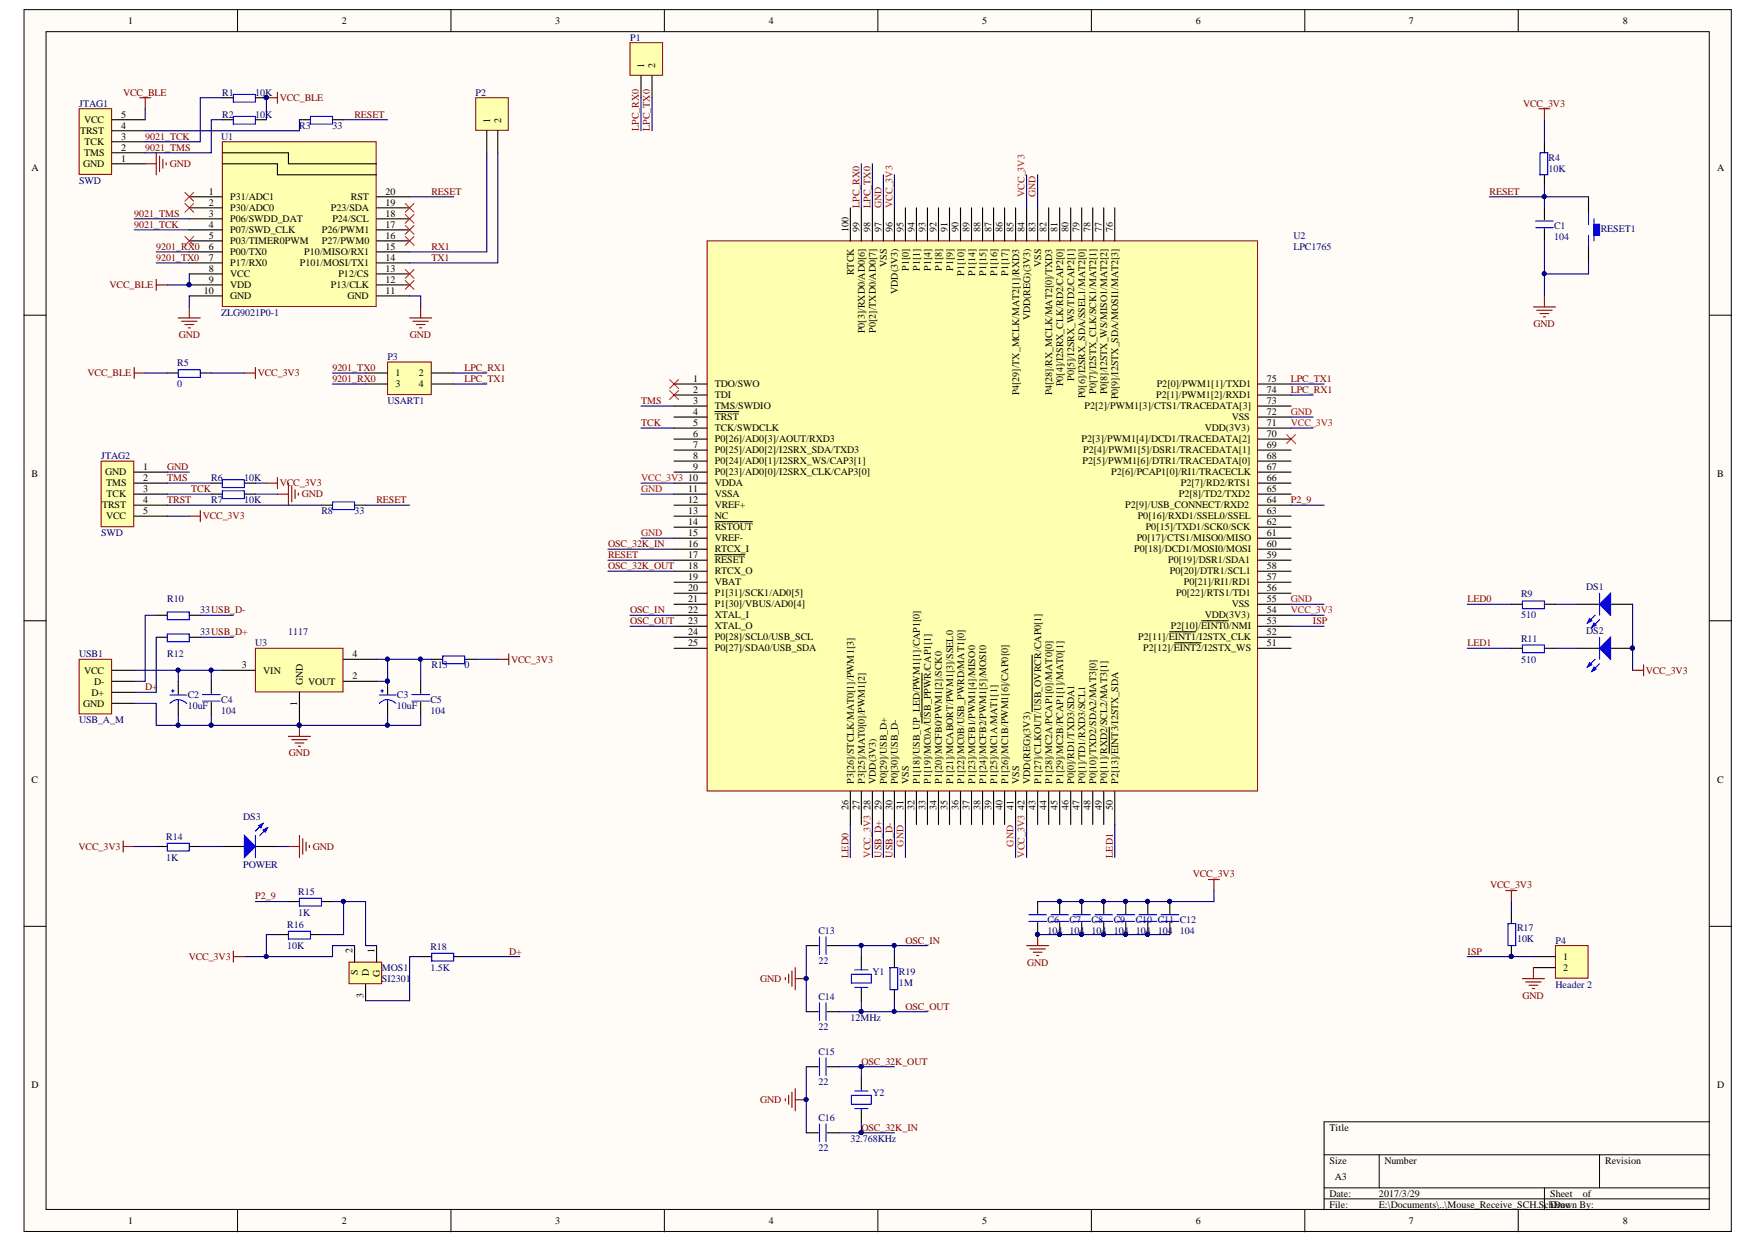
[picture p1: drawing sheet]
# Altium project Mouse_Receive.PrjPcb
1 sheet, 52 parts. Net scope: global (net labels, ports and power ports of the same name join across sheets).
Board file: Receive.PcbDoc

## Sheet Mouse_Receive_SCH.SchDoc
size A3

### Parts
C1  104  [0603P]
C2  10uF  [TAJ_A]
C3  10uF  [TAJ_A]
C4  104  [0603P]
C5  104  [0603P]
C6  104  [0603P]
C7  104  [0603P]
C8  104  [0603P]
C9  104  [0603P]
C10  104  [0603P]
C11  104  [0603P]
C12  104  [0603P]
C13  22  [0603P]
C14  22  [0603P]
C15  22  [0603P]
C16  22  [0603P]
DS1  (no value)  [SMDLED]
DS2  (no value)  [SMDLED]
DS3  POWER  [SMDLED]
JTAG1  SWD  [HEAD5]
JTAG2  SWD  [HEAD5]
MOS1  SI2301  [SOT-23]
P1  (no value)  [HDR1X2]
P2  (no value)  [HDR1X2]
P3  USART1  [HDR2X2]
P4  Header 2  [HDR1X2]
R1  10K  [0603P]
R2  10K  [0603P]
R3  33  [0603P]
R4  10K  [0603P]
R5  0  [0603P]
R6  10K  [0603P]
R7  10K  [0603P]
R8  33  [0603P]
R9  510  [0603P]
R10  33  [0603P]
R11  510  [0603P]
R12  33  [0603P]
R13  0  [0603P]
R14  1K  [0603P]
R15  1K  [0603P]
R16  10K  [0603P]
R17  10K  [0603P]
R18  1.5K  [0603P]
R19  1M  [0603P]
RESET1  KEY_M  [KEY2]  (value not drawn)
U1  ZLG9021P0-1  [ZLG9021P0-1]
U2  LPC1765  [TQFP-100]
U3  1117  [AMS1117]
USB1  USB_A_M  [USB-4-A-SMT-A]
Y1  12MHz  [8M]
Y2  32.768KHz  [CRY-32]

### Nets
GND: C1.1 C2.2(GND) C3.2(GND) C4.1 C5.1 C6.2 C7.2 C8.2 C9.2 C10.2 C11.2 C12.2 C13.1 C14.1 C15.1 C16.1 DS3.2(K) JTAG1.1(GND) JTAG2.1(GND) P4.2 R7.2 RESET1.1 U1.10(GND) U1.11(GND) U2.11(VSSA) U2.15(VREF-) U2.31(VSS) U2.41(VSS) U2.55(VSS) U2.72(VSS) U2.83(VSS) U2.97(VSS) U3.1(GND) USB1.4(GND)
VCC_3V3: C6.1 C7.1 C8.1 C9.1 C10.1 C11.1 C12.1 DS1.1(A) DS2.1(A) JTAG2.5(VCC) MOS1.2(S) R4.2 R5.2 R6.2 R13.2 R14.1 R16.1 R17.2 U2.10(VDDA) U2.28(VDD(3V3)) U2.42(VDD(REG)(3V3)) U2.54(VDD(3V3)) U2.71(VDD(3V3)) U2.84(VDD(REG)(3V3)) U2.96(VDD(3V3))
VCC_BLE: JTAG1.5(VCC) R1.2 R2.2 R5.1 U1.8(VCC) U1.9(VDD)
9021_TCK: JTAG1.3(TCK) R1.1 U1.4(P07/SWD_CLK)
9021_TMS: JTAG1.2(TMS) R2.1 U1.3(P06/SWDD_DAT)
9201_RX0: P3.3 U1.6(P00/TX0)
9201_TX0: P3.1 U1.7(P17/RX0)
D+: R12.1 R18.2 USB1.3(D+)
ISP: P4.1 R17.1 U2.53(P2[10]/~{EINT0}/NMI)
LED0: R9.1 U2.26(P3[26]/STCLK/MAT0[1]/PWM1[3])
LED1: R11.1 U2.50(P2[13]/~{EINT3}/I2STX_SDA)
LPC_RX0: P1.1 U2.99(P0[3]/RXD0/AD0[6])
LPC_RX1: P3.2 U2.74(P2[1]/PWM1[2]/RXD1)
LPC_TX0: P1.2 U2.98(P0[2]/TXD0/AD0[7])
LPC_TX1: P3.4 U2.75(P2[0]/PWM1[1]/TXD1)
OSC_32K_IN: C16.2 U2.16(RTCX_I) Y2.1
OSC_32K_OUT: C15.2 U2.18(RTCX_O) Y2.2
OSC_IN: C13.2 R19.1 U2.22(XTAL_I) Y1.2
OSC_OUT: C14.2 R19.2 U2.23(XTAL_O) Y1.1
P2_9: R15.1 U2.64(P2[9]/USB_CONNECT/RXD2)
RESET: C1.2 R3.2 R4.1 R8.2 RESET1.2 U1.20(RST) U2.17(~{RESET})
RX1: P2.1 U1.15(P10/MISO/RX1)
TCK: JTAG2.3(TCK) R7.1 U2.5(TCK/SWDCLK)
TMS: JTAG2.2(TMS) R6.1 U2.3(TMS/SWDIO)
TRST: JTAG2.4(TRST) R8.1
TX1: P2.2 U1.14(P101/MOSI/TX1)
USB_D+: R12.2 U2.29(P0[29]/USB_D+)
USB_D-: R10.2 U2.30(P0[30]/USB_D-)
NetC2_1: C2.1(VCC) C4.2 U3.3(VIN) USB1.1(VCC)
NetC3_1: C3.1(VCC) C5.2 R13.1 U3.2(VOUT) U3.4
NetDS1_2: DS1.2(K) R9.2
NetDS2_2: DS2.2(K) R11.2
NetDS3_1: DS3.1(A) R14.2
NetJTAG1_4: JTAG1.4(TRST) R3.1
NetMOS1_1: MOS1.1(G) R15.2 R16.2
NetMOS1_3: MOS1.3(D) R18.1
NetR10_1: R10.1 USB1.2(D-)

Not connected (* = marked no-connect by the designer): U1 1(P31/ADC1)* 2(P30/ADC0)* 5(P03/TIMER0PWM)* 12(P13/CLK)* 13(P12/CS)* 16(P27/PWM0)* 17(P26/PWM1)* 18(P24/SCL)* 19(P23/SDA)*; U2 1(TDO/SWO)* 2(TDI)* 4(~{TRST}) 6(P0[26]/AD0[3]/AOUT/RXD3) 7(P0[25]/AD0[2]/I2SRX_SDA/TXD3) 8(P0[24]/AD0[1]/I2SRX_WS/CAP3[1]) 9(P0[23]/AD0[0]/I2SRX_CLK/CAP3[0]) 12(VREF+) 13(NC) 14(~{RSTOUT}) 19(VBAT) 20(P1[31]/SCK1/AD0[5]) 21(P1[30]/VBUS/AD0[4]) 24(P0[28]/SCL0/USB_SCL) 25(P0[27]/SDA0/USB_SDA) 27(P3[25]/MAT0[0]/PWM1[2]) 32(P1[18]/USB_UP_LED/PWM1[1]/CAP1[0]) 33(P1[19]/MC0A/~{USB_PPWR}/CAP1[1]) 34(P1[20]/MCFB0/PWM1[2]/SCK0) 35(P1[21]/MCABORT/PWM1[3]/SSEL0) 36(P1[22]/MC0B/USB_PWRD/MAT1[0]) 37(P1[23]/MCFB1/PWM1[4]/MISO0) 38(P1[24]/MCFB2/PWM1[5]/MOSI0) 39(P1[25]/MC1A/MAT1[1]) 40(P1[26]/MC1B/PWM1[6]/CAP0[0]) 43(P1[27]/CLKOUT/~{USB_OVRCR}/CAP0[1]) 44(P1[28]/MC2A/PCAP1[0]/MAT0[0]) 45(P1[29]/MC2B/PCAP1[1]/MAT0[1]) 46(P0[0]/RD1/TXD3/SDA1) 47(P0[1]/TD1/RXD3/SCL1) 48(P0[10]/TXD2/SDA2/MAT3[0]) 49(P0[11]/RXD2/SCL2/MAT3[1]) 51(P2[12]/~{EINT2}/I2STX_WS) 52(P2[11]/~{EINT1}/I2STX_CLK) 56(P0[22]/RTS1/TD1) 57(P0[21]/RI1/RD1) 58(P0[20]/DTR1/SCL1) 59(P0[19]/DSR1/SDA1) 60(P0[18]/DCD1/MOSI0/MOSI) 61(P0[17]/CTS1/MISO0/MISO) 62(P0[15]/TXD1/SCK0/SCK) 63(P0[16]/RXD1/SSEL0/SSEL) 65(P2[8]/TD2/TXD2) 66(P2[7]/RD2/RTS1) 67(P2[6]/PCAP1[0]/RI1/TRACECLK) 68(P2[5]/PWM1[6]/DTR1/TRACEDATA[0]) 69(P2[4]/PWM1[5]/DSR1/TRACEDATA[1]) 70(P2[3]/PWM1[4]/DCD1/TRACEDATA[2])* 73(P2[2]/PWM1[3]/CTS1/TRACEDATA[3]) 76(P0[9]/I2STX_SDA/MOSI1/MAT2[3]) 77(P0[8]/I2STX_WS/MISO1/MAT2[2]) 78(P0[7]/I2STX_CLK/SCK1/MAT2[1]) 79(P0[6]/I2SRX_SDA/SSEL1/MAT2[0]) 80(P0[5]/I2SRX_WS/TD2/CAP2[1]) 81(P0[4]/I2SRX_CLK/RD2/CAP2[0]) 82(P4[28]/RX_MCLK/MAT2[0]/TXD3) 85(P4[29]/TX_MCLK/MAT2[1]/RXD3) 86(P1[17]) 87(P1[16]) 88(P1[15]) 89(P1[14]) 90(P1[10]) 91(P1[9]) 92(P1[8]) 93(P1[4]) 94(P1[1]) 95(P1[0]) 100(RTCK)
